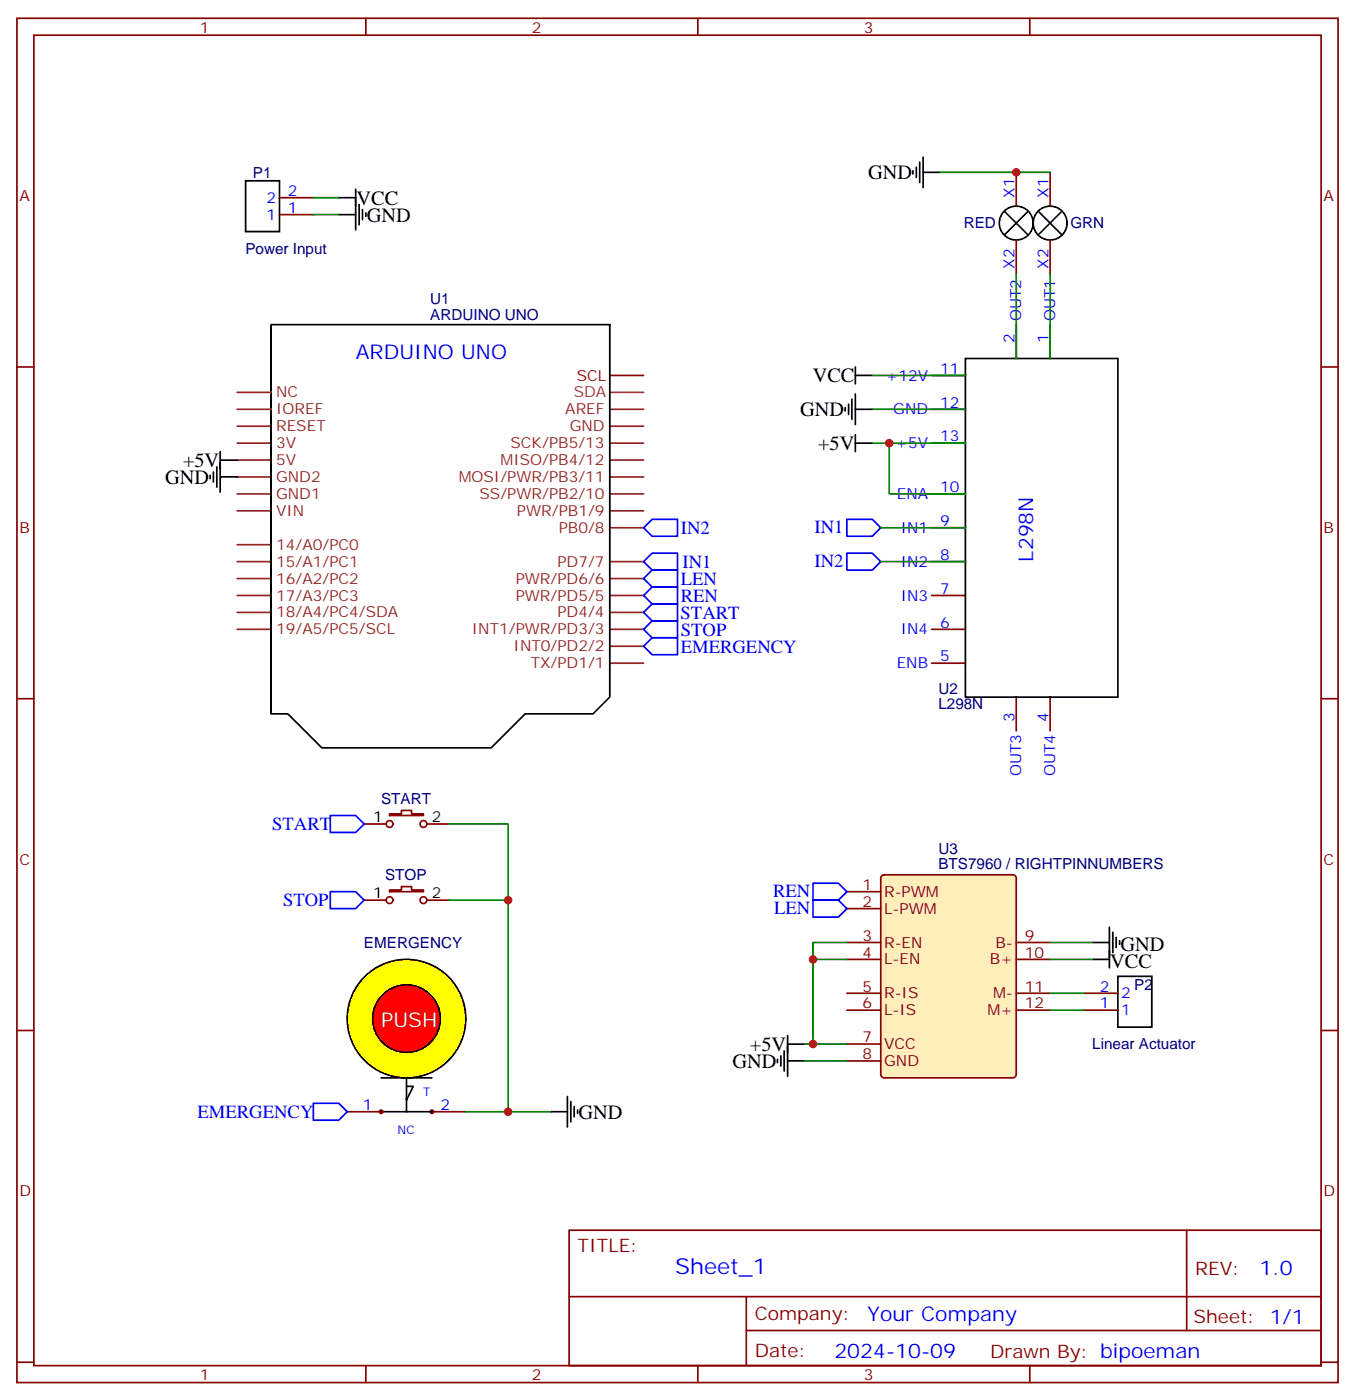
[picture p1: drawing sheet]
<svg xmlns="http://www.w3.org/2000/svg" width="282mm" height="292mm" viewBox="0 0 282 292" stroke-linecap="round" stroke-linejoin="round" font-family="sans-serif">
<g fill="none" stroke="#870000" stroke-width=".35">
<path d="M3.5 3.8h275.2v284.3h-275.2zM7.1 7.3h268.1v277.3h-268.1zM76.2 3.8v3.5M145.3 3.8v3.5M214.5 3.8v3.5M211.7 35.9v7.1M218.7 35.9v7.1M58.2 44.7h7.1M58.2 41.2h7.1M211.7 50v7.1M218.7 50v7.1M3.5 76.5h3.6"/>
<path d="M194 78.2h7.1M211.7 67.7v7M218.7 67.7v7M275.2 76.5h3.5M194 92.4h7.1M194 85.3h7.1M194 102.9h7.1M194 110h7.1M194 117.1h7.1M194 124.1h7.1M194 131.2h7.1M194 138.2h7.1"/>
<path d="M3.5 145.6h3.6M211.7 145.3v7M218.7 145.3v7M275.2 145.6h3.5M75.8 171.7h4.6M81.1 169.6h2.5v-.7h2.1v.7h2.5v.4h-7.1zM88.9 171.7h4.6M75.8 187.6h4.6M81.1 185.5h2.5v-.7h2.1v.7h2.5v.3h-7.1zM88.9 187.6h4.6M3.5 214.8h3.6M275.2 214.8h3.5"/>
<path d="M118.5 256.4h156.7v28.2h-156.7zM247.2 256.4v20.9M118.6 270.2h156.4M155.4 277.3h119.6M155.4 270.2v14.2M3.5 283.9h3.6M76.2 284.6v3.5M145.3 284.6v3.5M214.5 284.6v3.5M275.2 283.9h3.5"/>
<circle cx="81.1" cy="171.7" r=".71"/>
<circle cx="88.2" cy="171.7" r=".71"/>
<circle cx="81.1" cy="187.6" r=".71"/>
<circle cx="88.2" cy="187.6" r=".71"/>
</g>
<g fill="none" stroke="#8c2424" stroke-width=".35">
<path d="M49.4 99.4h7M49.4 95.9h7M49.4 92.4h7M49.4 88.8h7M49.4 85.3h7M49.4 81.8h7M127 99.4h7.1M127 95.9h7.1M127 92.4h7.1M127 88.8h7.1M127 85.3h7.1M49.4 117.1h7"/>
<path d="M49.4 106.5h7M49.4 102.9h7M49.4 113.5h7M127 117.1h7.1M127 110h7.1M127 106.5h7.1M127 102.9h7.1M49.4 131.2h7M49.4 127.6h7M49.4 124.1h7M49.4 120.6h7M127 138.2h7.1"/>
<path d="M127 134.7h7.1M127 131.2h7.1M127 127.6h7.1M127 124.1h7.1M127 120.6h7.1"/>
</g>
<path d="M127 81.8h7.1" fill="none" stroke="#933" stroke-width=".35"/>
<path d="M127 78.2h7.1" fill="none" stroke="#900" stroke-width=".35"/>
<g fill="none" stroke="#000" stroke-width=".35">
<path d="M51.2 37.7h7v10.6h-7zM74.1 39.4v8.5M190.1 35.6v.7M190.9 34.9v2.1M191.6 33.8v4.2M192.3 35.9h3.5M192.3 32.7v6.4M70.6 41.2h3.5M70.6 44.7h3.5M74.8 42.6v4.2M75.5 43.7v2.1M76.2 44.4v.7"/>
<path d="M209.2 44l4.9 5M214.1 44l-4.9 5M216.3 44l4.9 5M221.2 44l-4.9 5M56.4 67.7h70.6v77.6l-3.5 3.5h-14.1l-7.1 7.1h-35.3l-7-7.1h-3.6zM178.2 78.2h3.5M178.2 76.5v3.5M201.1 74.7h31.7v70.6h-31.7zM43.7 99.1v.7M44.4 98.4v2.1M45.2 97.3v4.2M45.9 95.9h3.5"/>
<path d="M45.9 94.1v8.5M45.9 99.4h3.5M176 84.9v.8M176.7 84.2v2.2M177.4 83.2v4.2M178.2 82.1v6.4M178.2 90.6v3.5M178.2 85.3h3.5M178.2 92.4h3.5M79.4 224.6h10.6M84.7 224.6v7.1M84.7 226.4h1.4l-1.4 2.8v-.3"/>
<circle cx="211.7" cy="46.5" r="3.5"/>
<circle cx="218.7" cy="46.5" r="3.5"/>
</g>
<path d="M195.8 35.9h22.9M65.3 44.7h5.3M65.3 41.2h5.3M211.7 57.1v17.6M218.7 57.1v17.6M181.7 78.2h19.4M181.7 85.3h19.4M181.7 92.4h19.4M185.2 92.4v10.5h15.9M183.4 110h17.7M183.4 117.1h17.7" fill="none" stroke="#008700" stroke-width=".35"/>
<path d="M134.1 117.1l1.7-1.8h5.3v3.5h-5.3zM135.8 108.2h5.3v3.6h-5.3l-1.7-1.8zM176.4 108.2h5.3l1.7 1.8-1.7 1.8h-5.3zM176.4 115.3h5.3l1.7 1.8-1.7 1.7h-5.3zM134.1 124.1l1.7-1.8h5.3v3.6h-5.3zM134.1 120.6l1.7-1.8h5.3v3.5h-5.3zM134.1 127.6l1.7-1.7h5.3v3.5h-5.3zM134.1 131.2l1.7-1.8h5.3v3.5h-5.3zM134.1 134.7l1.7-1.8h5.3v3.6h-5.3z" fill="none" stroke="#00f" stroke-width=".35"/>
<circle cx="84.7" cy="212.3" r="12.3" fill="#ff0" stroke="#000" stroke-width=".35"/>
<circle cx="84.7" cy="212.3" r="7.1" fill="#f00" stroke="#000" stroke-width=".35"/>
<g fill="none" stroke="#870000" stroke-width=".35">
<path d="M72.3 231.7h7.1M90 231.7h7"/>
<circle cx="79.4" cy="231.7" r=".35"/>
<circle cx="90" cy="231.7" r=".35"/>
</g>
<path d="M79.4 231.7h10.6M114.7 231.7h3.5M118.2 228.5v6.4M118.9 229.6v4.2M119.6 230.6v2.2M120.3 231.4v.7" fill="none" stroke="#000" stroke-width=".35"/>
<path d="M68.8 170h5.3l1.7 1.7-1.7 1.8h-5.3zM68.8 185.8h5.3l1.7 1.8-1.7 1.8h-5.3zM65.3 229.9h5.3l1.7 1.8-1.7 1.8h-5.3z" fill="none" stroke="#00f" stroke-width=".35"/>
<path d="M93.5 171.7h12.3v60h-8.8M93.5 187.6h12.3M105.8 231.7h8.9" fill="none" stroke="#008700" stroke-width=".35"/>
<path d="M183.7 182.5l.4-.2h26.9a.71 .71 0 0 1 .7 .7v40.9a.76 .76 0 0 1-.7 .7h-26.9a.76 .76 0 0 1-.7-.7v-40.9z" fill="#ffedba" stroke="#870000" stroke-width=".35"/>
<g fill="none" stroke="#870000" stroke-width=".35">
<path d="M176.4 185.8h7M176.4 189.4h7M176.4 196.4h7M176.4 200h7M211.7 196.4h7M211.7 200h7M176.4 207h7M176.4 210.5h7M176.4 217.6h7M211.7 207h7M211.7 210.5h7M225.8 207h7"/>
<path d="M225.8 210.5h7M176.4 221.1h7"/>
</g>
<path d="M176.4 200h-7.1v17.6h7.1M176.4 196.4h-7.1v3.6M218.7 200h8.8M218.7 196.4h8.8M167.6 217.6h1.7M218.7 207h7.1M218.7 210.5h7.1M167.6 221.1h8.8" fill="none" stroke="#008700" stroke-width=".35"/>
<path d="M169.3 184.1h5.3l1.8 1.7-1.8 1.8h-5.3zM169.3 187.6h5.3l1.8 1.8-1.8 1.7h-5.3z" fill="none" stroke="#00f" stroke-width=".35"/>
<g fill="none" stroke="#000" stroke-width=".35">
<path d="M227.5 196.4h3.6M227.5 200h3.6M231.1 193.3v8.4M231.8 194.3v4.2M232.5 195.4v2.1M233.2 196.1v.7M163.3 219v4.2M164 217.6h3.6M164 215.8v8.5M232.8 203.5h7.1v10.6h-7.1zM161.9 220.8v.7M162.6 220.1v2.1"/>
<path d="M164 221.1h3.6"/>
</g>
<g fill="#c00">
<circle cx="185.2" cy="92.4" r=".88"/>
<circle cx="211.7" cy="35.9" r=".88"/>
<circle cx="105.8" cy="187.6" r=".88"/>
<circle cx="105.8" cy="231.7" r=".88"/>
<circle cx="169.3" cy="200" r=".88"/>
<circle cx="169.3" cy="217.6" r=".88"/>
</g>
<text font-size="4.6" fill="#00f" x="140.6" y="265.4">Sheet_1</text>
<g font-size="4.2">
<text x="180.8" y="37.3">GND</text>
<text x="74.3" y="42.6">VCC</text>
<text x="76.4" y="46.2">GND</text>
<text x="169.3" y="79.7">VCC</text>
<text x="166.7" y="86.7">GND</text>
<text x="170.4" y="93.8">+5V</text>
<text x="34.4" y="100.8">GND</text>
<text x="38.1" y="97.3">+5V</text>
<text x="231.2" y="201.7">VCC</text>
<text x="233.4" y="198.2">GND</text>
<text x="156.2" y="219">+5V</text>
<text x="152.6" y="222.5">GND</text>
<text x="120.5" y="233.1">GND</text>
</g>
<g font-size="4.2" fill="#00f">
<text x="74.1" y="74.7">ARDUINO UNO</text>
<text x="215.2" y="117.1" transform="rotate(-90 215.2 117.1)">L298N</text>
<text x="262.3" y="265.7">1.0</text>
<text x="180.7" y="275.2">Your Company</text>
<text x="173.8" y="283">2024-10-09</text>
</g>
<text font-size="4.2" fill="#fff" x="79.4" y="214.1">PUSH</text>
<g font-size="3.9" fill="#00f">
<text x="141.8" y="111.4">IN2</text>
<text x="169.7" y="111.2">IN1</text>
<text x="142.2" y="118.4">IN1</text>
<text x="169.7" y="118.2">IN2</text>
<text x="141.8" y="121.9">LEN</text>
<text x="141.8" y="125.5">REN</text>
<text x="141.8" y="129">START</text>
<text x="141.8" y="136">EMERGENCY</text>
<text x="141.8" y="132.5">STOP</text>
<text x="56.7" y="173">START</text>
<text x="59" y="188.9">STOP</text>
<text x="161" y="187">REN</text>
<text x="161.2" y="190.5">LEN</text>
<text x="41.1" y="233">EMERGENCY</text>
</g>
<g font-size="3.9" fill="#800">
<text x="120.3" y="261">TITLE:</text>
<text x="248.9" y="265.7">REV:</text>
<text x="157.2" y="275.2">Company:</text>
<text x="248.6" y="275.8">Sheet: 1/1</text>
<text x="157.2" y="282.9">Date:</text>
<text x="206.2" y="282.9">Drawn By: bipoeman</text>
</g>
<g font-size="3.2" fill="#800">
<text x="41.6" y="6.8">1</text>
<text x="110.8" y="6.8">2</text>
<text x="179.9" y="6.8">3</text>
<text x="4.1" y="41.9">A</text>
<text x="275.7" y="41.9">A</text>
<text x="4.1" y="111.1">B</text>
<text x="275.7" y="111.1">B</text>
<text x="4.1" y="180.2">C</text>
<text x="179.7" y="185.5">1</text>
<text x="275.7" y="180.2">C</text>
<text x="179.7" y="189">2</text>
<text x="184.1" y="186.9">R-PWM</text>
<text x="184.1" y="190.4">L-PWM</text>
<text x="179.7" y="196.1">3</text>
<text x="184.1" y="197.5">R-EN</text>
<text x="207.3" y="197.5">B-</text>
<text x="213.4" y="196.1">9</text>
<text x="179.7" y="199.6">4</text>
<text x="184.1" y="201">L-EN</text>
<text x="206.2" y="201">B+</text>
<text x="213.4" y="199.6">10</text>
<text x="179.7" y="206.7">5</text>
<text x="184.1" y="208.1">R-IS</text>
<text x="206.8" y="208.1">M-</text>
<text x="213.4" y="206.7">11</text>
<text x="179.7" y="210.2">6</text>
<text x="184.1" y="211.6">L-IS</text>
<text x="205.7" y="211.6">M+</text>
<text x="213.4" y="210.2">12</text>
<text x="179.7" y="217.2">7</text>
<text x="179.7" y="220.8">8</text>
<text x="184.1" y="218.7">VCC</text>
<text x="184.1" y="222.2">GND</text>
<text x="4.1" y="249.3">D</text>
<text x="275.7" y="249.3">D</text>
<text x="41.6" y="287.6">1</text>
<text x="110.8" y="287.6">2</text>
<text x="179.9" y="287.6">3</text>
</g>
<g font-size="3.2" fill="#000080">
<text x="52.7" y="37">P1</text>
<text x="200.7" y="47.6">RED</text>
<text x="223" y="47.6">GRN</text>
<text x="51.1" y="52.8">Power Input</text>
<text x="89.6" y="63.4">U1</text>
<text x="89.6" y="66.6">ARDUINO UNO</text>
<text x="195.5" y="147.8">L298N</text>
<text x="195.5" y="144.7">U2</text>
<text x="79.4" y="167.6">START</text>
<text x="195.5" y="177.9">U3</text>
<text x="80.2" y="183.5">STOP</text>
<text x="195.5" y="181.1">BTS7960 / RIGHTPINNUMBERS</text>
<text x="75.8" y="197.6">EMERGENCY</text>
<text x="236.3" y="206.4">P2</text>
<text x="227.5" y="218.7">Linear Actuator</text>
</g>
<g font-size="3.2" fill="#00f">
<text x="60" y="40.9">2</text>
<text x="211.3" y="41.2" transform="rotate(-90 211.3 41.2)">X1</text>
<text x="218.4" y="41.2" transform="rotate(-90 218.4 41.2)">X1</text>
<text x="55.5" y="45.8">1</text>
<text x="55.5" y="42.3">2</text>
<text x="60" y="44.4">1</text>
<text x="211.3" y="56" transform="rotate(-90 211.3 56)">X2</text>
<text x="218.4" y="56" transform="rotate(-90 218.4 56)">X2</text>
<text x="211.3" y="71.4" transform="rotate(-90 211.3 71.4)">2</text>
<text x="212.7" y="67" transform="rotate(-90 212.7 67)">OUT2</text>
<text x="218.4" y="71.4" transform="rotate(-90 218.4 71.4)">1</text>
<text x="219.8" y="67" transform="rotate(-90 219.8 67)">OUT1</text>
<text x="195.8" y="77.9">11</text>
<text x="184.5" y="79.3">+12V</text>
<text x="186" y="86.4">GND</text>
<text x="195.8" y="84.9">12</text>
<text x="186.5" y="93.4">+5V</text>
<text x="195.8" y="92">13</text>
<text x="186.8" y="104">ENA</text>
<text x="195.8" y="102.6">10</text>
<text x="187.6" y="111.1">IN1</text>
<text x="195.8" y="109.6">9</text>
<text x="187.6" y="118.1">IN2</text>
<text x="195.8" y="116.7">8</text>
<text x="187.6" y="125.2">IN3</text>
<text x="195.8" y="123.8">7</text>
<text x="195.8" y="130.8">6</text>
<text x="187.6" y="132.2">IN4</text>
<text x="195.8" y="137.9">5</text>
<text x="186.8" y="139.3">ENB</text>
<text x="211.3" y="150.6" transform="rotate(-90 211.3 150.6)">3</text>
<text x="218.4" y="150.6" transform="rotate(-90 218.4 150.6)">4</text>
<text x="212.7" y="161.8" transform="rotate(-90 212.7 161.8)">OUT3</text>
<text x="219.8" y="161.8" transform="rotate(-90 219.8 161.8)">OUT4</text>
<text x="229.1" y="206.7">2</text>
<text x="233.5" y="208.1">2</text>
<text x="229.1" y="210.2">1</text>
<text x="233.5" y="211.6">1</text>
<text x="75.6" y="231.4">1</text>
<text x="91.7" y="231.4">2</text>
</g>
<g font-size="3.2" fill="#8d2323">
<text x="57.5" y="82.8">NC</text>
<text x="57.5" y="89.9">RESET</text>
<text x="57.5" y="86.4">IOREF</text>
<text x="117.7" y="86.4">AREF</text>
<text x="118.7" y="89.9">GND</text>
<text x="57.5" y="93.4">3V</text>
<text x="106.3" y="93.4">SCK/PB5/13</text>
<text x="57.5" y="100.5">GND2</text>
<text x="57.5" y="96.9">5V</text>
<text x="95.5" y="100.5">MOSI/PWR/PB3/11</text>
<text x="104.2" y="96.9">MISO/PB4/12</text>
<text x="57.5" y="107.5">VIN</text>
<text x="57.5" y="104">GND1</text>
<text x="99.9" y="104">SS/PWR/PB2/10</text>
<text x="107.7" y="107.5">PWR/PB1/9</text>
<text x="116.4" y="111.1">PB0/8</text>
<text x="57.5" y="118.1">15/A1/PC1</text>
<text x="57.5" y="114.6">14/A0/PC0</text>
<text x="116.1" y="118.1">PD7/7</text>
<text x="57.5" y="125.2">17/A3/PC3</text>
<text x="57.5" y="121.6">16/A2/PC2</text>
<text x="107.4" y="125.2">PWR/PD5/5</text>
<text x="107.4" y="121.6">PWR/PD6/6</text>
<text x="57.5" y="128.7">18/A4/PC4/SDA</text>
<text x="116.1" y="128.7">PD4/4</text>
<text x="57.5" y="132.2">19/A5/PC5/SCL</text>
<text x="98.3" y="132.2">INT1/PWR/PD3/3</text>
<text x="107" y="135.7">INT0/PD2/2</text>
<text x="110.5" y="139.3">TX/PD1/1</text>
</g>
<text font-size="3.2" fill="#933" x="119.5" y="82.8">SDA</text>
<text font-size="3.2" fill="#900" x="120.1" y="79.3">SCL</text>
<g font-size="3.2">
<text x="77.7" y="171.4">1</text>
<text x="90" y="171.4">2</text>
<text x="77.7" y="187.3">1</text>
<text x="90" y="187.3">2</text>
</g>
<g font-size="2.5" fill="#00f">
<text x="88.2" y="228.4">T</text>
<text x="82.8" y="236.2">NC</text>
</g>
</svg>
